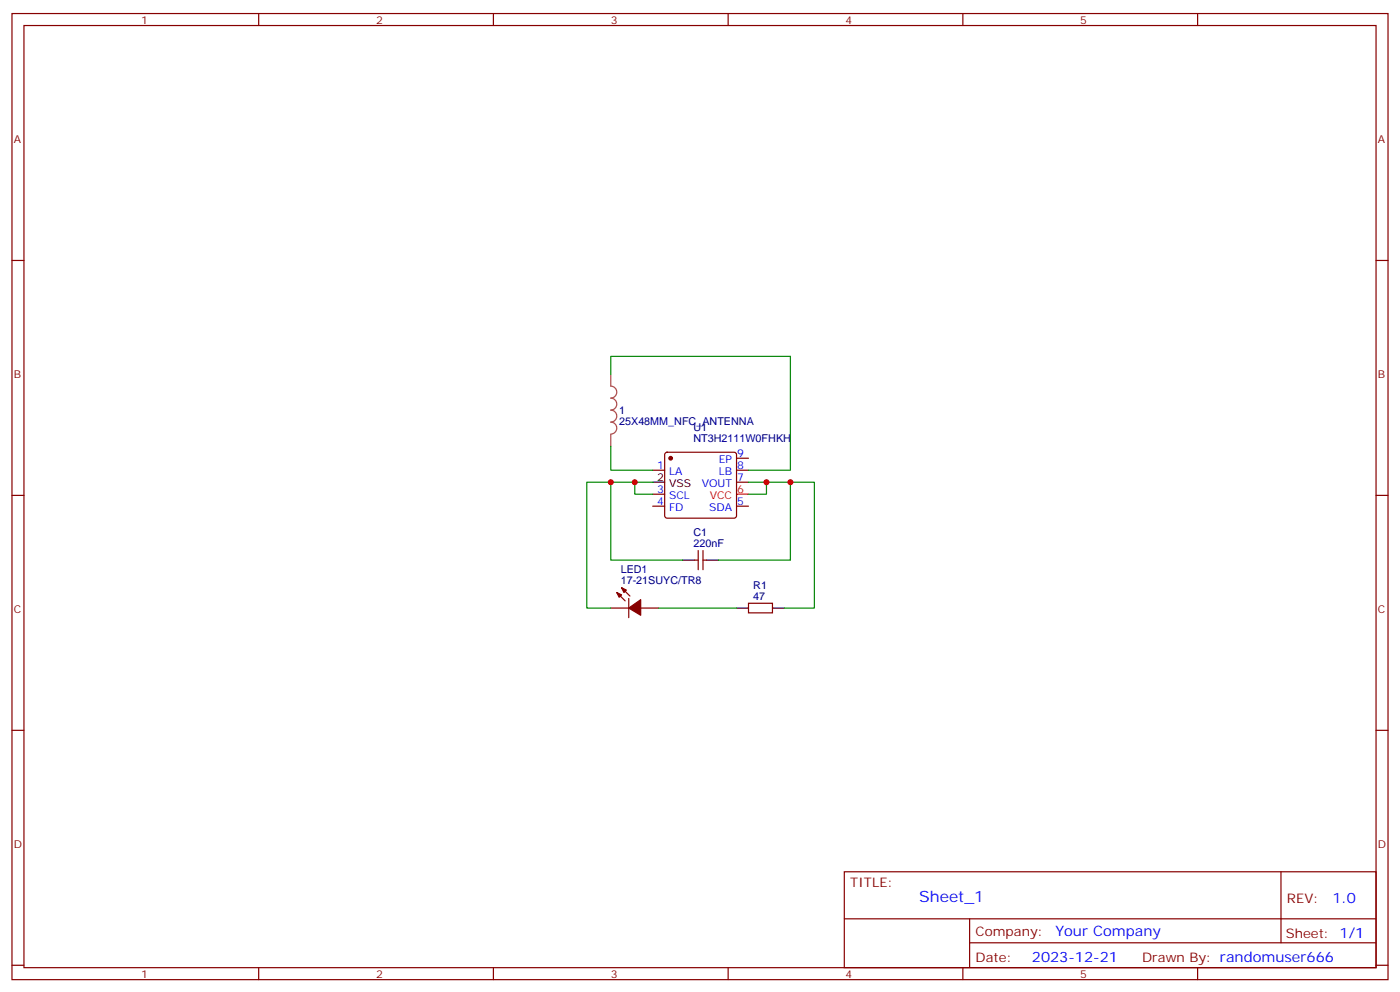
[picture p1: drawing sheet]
<svg xmlns="http://www.w3.org/2000/svg" width="412mm" height="292mm" viewBox="0 0 412 292" stroke-linecap="round" stroke-linejoin="round" font-family="sans-serif">
<g fill="none" stroke="#870000" stroke-width=".35">
<path d="M3.5 4h405.4v284.3h-405.4zM7.1 7.5h398.2v277.3h-398.2zM76.2 4v3.5M145.3 4v3.5M214.5 4v3.5M283.6 4v3.5M352.8 4v3.5M3.5 76.7h3.6M405.3 76.7h3.6M192.3 138.4h3.5M196 133.3l.5-.2h19.8l.5 .2 .2 .5v18l-.3 .5-.4 .2h-19.8l-.5-.2-.2-.5v-18zM217 134.9h3.5"/>
<path d="M217 138.4h3.5M3.5 145.8h3.6M192.3 149h3.5M192.3 145.5h3.5M217 141.9h3.5M217 149h3.5M405.3 145.8h3.6M179.9 179h5.3M181.7 174.4l2.4 2.4M183.1 173l2.5 2.4M185.2 176.1v5.7M188.7 179h5.3"/>
<path d="M204.6 164.9h1.1M205.7 162v5.7M207.1 162v5.7M207.1 164.9h1M220.5 177.6h7v2.8h-7zM3.5 214.9h3.6M405.3 214.9h3.6M248.7 256.6h156.6v28.2h-156.6zM377.3 256.6v20.9M248.7 270.4h156.5M285.6 277.5h119.6M285.6 270.4v14.1"/>
<path d="M3.5 284.1h3.6M76.2 284.8v3.5M145.3 284.8v3.5M214.5 284.8v3.5M283.6 284.8v3.5M352.8 284.8v3.5M405.3 284.1h3.6"/>
</g>
<path d="M217 145.5h3.5" fill="none" stroke="#f00" stroke-width=".35"/>
<path d="M192.3 141.9h3.5M201.1 164.9h3.5M208.1 164.9h3.6M217 179h3.5M227.5 179h3.6" fill="none" stroke="#000" stroke-width=".35"/>
<g fill="#870000" stroke="#870000" stroke-width=".35">
<path d="M181.7 174.4l1.4 .7-.7 .7z"/>
<path d="M183.1 173l1.4 .7-.7 .7z"/>
<path d="M185.2 179l3.5-2.5v4.6z"/>
<circle cx="197.6" cy="134.9" r=".53"/>
</g>
<path d="M179.9 110.2v3.4a1.76 1.76 0 0 1 1.8 1.8 1.76 1.76 0 0 1-1.8 1.8 1.76 1.76 0 0 1 1.8 1.7 1.76 1.76 0 0 1-1.8 1.8 1.76 1.76 0 0 1 1.8 1.8 1.76 1.76 0 0 1-1.8 1.7 1.76 1.76 0 0 1 1.8 1.8 1.76 1.76 0 0 1-1.8 1.8M179.9 127.9v3.4" fill="none" stroke="#a64a4a" stroke-width=".35"/>
<path d="M179.9 110.2v-5.3h52.9v33.5h-12.3M179.9 131.3v7.1h12.4M179.9 141.9v23h21.2M187 141.9v3.6h5.3M192.3 141.9h-19.4v37.1h7M220.5 141.9h19.4v37.1h-8.8M225.8 141.9v3.6h-5.3M232.8 141.9v23h-21.1M194 179h23" fill="none" stroke="#008700" stroke-width=".35"/>
<g fill="#c00">
<circle cx="225.8" cy="141.9" r=".88"/>
<circle cx="187" cy="141.9" r=".88"/>
<circle cx="232.8" cy="141.9" r=".88"/>
<circle cx="179.9" cy="141.9" r=".88"/>
</g>
<text font-size="4.6" fill="#00f" x="270.8" y="265.6">Sheet_1</text>
<g font-size="4.2" fill="#00f">
<text x="392.5" y="265.8">1.0</text>
<text x="310.9" y="275.4">Your Company</text>
<text x="304" y="283.2">2023-12-21</text>
</g>
<g font-size="3.9" fill="#800">
<text x="250.5" y="261.2">TITLE:</text>
<text x="379.1" y="265.8">REV:</text>
<text x="287.4" y="275.4">Company:</text>
<text x="378.7" y="276">Sheet: 1/1</text>
<text x="287.4" y="283">Date:</text>
<text x="336.4" y="283.1">Drawn By: randomuser666</text>
</g>
<g font-size="3.2" fill="#800">
<text x="41.6" y="7">1</text>
<text x="110.8" y="7">2</text>
<text x="179.9" y="7">3</text>
<text x="249.1" y="7">4</text>
<text x="318.2" y="7">5</text>
<text x="4.1" y="42.1">A</text>
<text x="405.9" y="42.1">A</text>
<text x="4.1" y="111.2">B</text>
<text x="405.9" y="111.2">B</text>
<text x="4.1" y="180.4">C</text>
<text x="405.9" y="180.4">C</text>
<text x="4.1" y="249.5">D</text>
<text x="405.9" y="249.5">D</text>
<text x="41.6" y="287.8">1</text>
<text x="110.8" y="287.8">2</text>
<text x="179.9" y="287.8">3</text>
<text x="249.1" y="287.8">4</text>
<text x="318.2" y="287.8">5</text>
</g>
<g font-size="3.2" fill="#000080">
<text x="182.4" y="125.1">25X48MM_NFC_ANTENNA</text>
<text x="182.4" y="121.9">1</text>
<text x="204.2" y="130.1">NT3H2111W0FHKH</text>
<text x="204.2" y="126.9">U1</text>
<text x="204.2" y="161">220nF</text>
<text x="204.2" y="157.8">C1</text>
<text x="182.8" y="171.9">17-21SUYC/TR8</text>
<text x="182.8" y="168.7">LED1</text>
<text x="221.9" y="173.3">R1</text>
<text x="221.9" y="176.5">47</text>
</g>
<g font-size="3.2" fill="#00f">
<text x="211.7" y="136.3">EP</text>
<text x="217.1" y="134.5">9</text>
<text x="193.6" y="138">1</text>
<text x="197.1" y="139.8">LA</text>
<text x="206.7" y="143.3">VOUT</text>
<text x="211.7" y="139.8">LB</text>
<text x="217.1" y="138">8</text>
<text x="217.1" y="141.6">7</text>
<text x="193.6" y="148.6">4</text>
<text x="193.6" y="145.1">3</text>
<text x="197.1" y="146.9">SCL</text>
<text x="217.1" y="148.6">5</text>
<text x="197.1" y="150.4">FD</text>
<text x="208.9" y="150.4">SDA</text>
</g>
<g font-size="3.2">
<text x="193.6" y="141.6">2</text>
<text x="197.1" y="143.3">VSS</text>
</g>
<g font-size="3.2" fill="#f00">
<text x="209.1" y="146.9">VCC</text>
<text x="217.1" y="145.1">6</text>
</g>
</svg>
